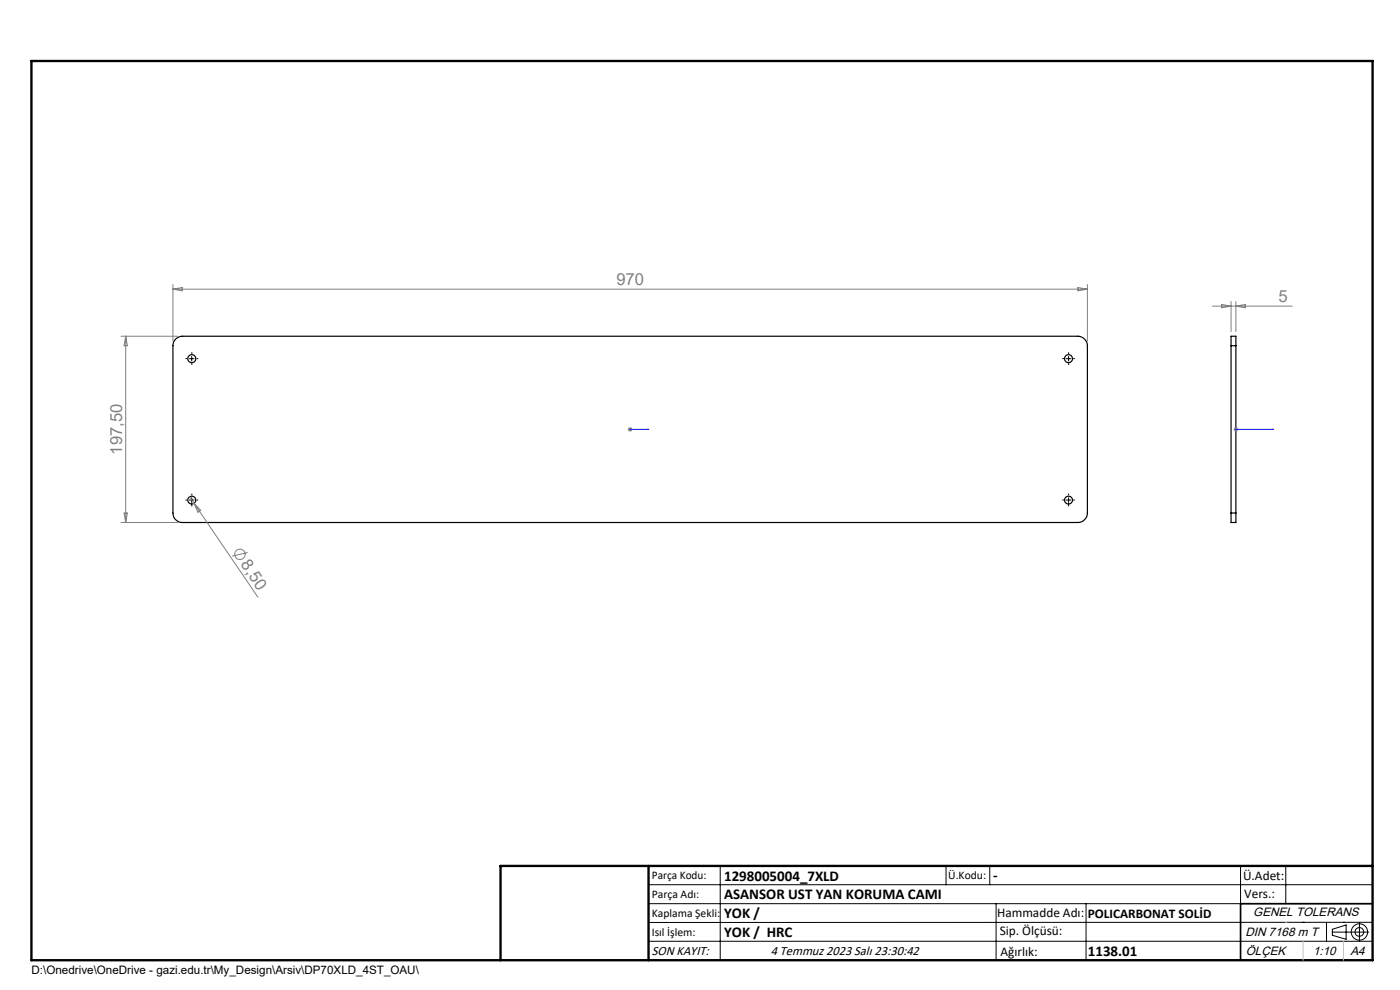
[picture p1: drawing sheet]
<svg xmlns="http://www.w3.org/2000/svg" width="297mm" height="210mm" viewBox="0 0 297 210" stroke-linecap="round" stroke-linejoin="round" font-family="sans-serif">
<g fill="none" stroke="#000" stroke-width=".25">
<path d="M37.3 71.9l.6-.4 .8-.2h190a2.05 2.05 0 0 1 2 2v35.5a2.05 2.05 0 0 1-2 2h-190a1.99 1.99 0 0 1-2-2v-35.5l.1-.7zM261.2 73.3v-2h1v2M261.2 73.3v35.5M261.2 73.3h1M262.2 73.3v35.5M261.2 108.8v2h1v-2M261.2 108.8h1M106.2 203.7h185"/>
<circle cx="40.7" cy="76.1" r=".85"/>
<circle cx="226.7" cy="76.1" r=".84"/>
<circle cx="40.7" cy="106.1" r=".85"/>
<circle cx="226.7" cy="106.1" r=".84"/>
</g>
<g fill="none" stroke="#808080" stroke-width=".21">
<path d="M25.7 71.3h12M26.7 71.3v39.5M26.7 71.3l.3 2h-.7zM36.7 60.4v11.9M36.7 61.3h194M36.7 61.3l2-.3v.7zM228.7 61l2 .3-2 .4zM230.7 60.4v11.9M257.2 64.9h16.9M259.2 64.6l2 .3-2 .4zM261.2 64v6.3M262.2 64v6.3"/>
<path d="M262.2 64.9l2-.3v.7zM133.2 91.1h1M133.3 90.7l.7 .7M133.7 90.6v1M134 90.7l-.7 .7M261.7 91.1h1M261.8 90.7l.7 .7M262.2 90.6v1M262.5 90.7l-.7 .7M25.7 110.8h12M26.3 108.8h.7l-.3 2zM40.2 105.4l1 1.4"/>
<path d="M41.2 106.8l13.5 19.9M41.2 106.8l1.4 1.5-.6 .3zM52.6 117.2l-3.4 .8"/>
<circle cx="50.9" cy="117.6" r="1.1"/>
</g>
<g fill="none" stroke="#000" stroke-width=".21">
<path d="M40.2 76.1h1M40.7 75.6v1M226.2 76.1h1M226.7 75.6v1M40.2 106.1h1M40.7 105.6v1M226.2 106.1h1M226.7 105.6v1M137.6 187.7h153.6M137.6 191.7h153.6M137.6 199.7h153.6M152.8 183.7v20"/>
<path d="M200.7 183.7v4M210 183.7v4M211.3 191.7v12M230.4 191.7v12M263.2 183.7v20M272.8 183.7v8M276.4 195.6h.1M281.4 195.6v4.1M282.6 197.7h7.8M282.6 197.1l3-.9v3l-3-.8zM285 195.6h.1M288.4 195.8v3.8"/>
<path d="M291.2 195.6l-153.6 .1"/>
<circle cx="288.4" cy="197.7" r="1.74"/>
<circle cx="288.4" cy="197.7" r=".93"/>
</g>
<path d="M133.6 91.1h.2zM133.7 91.1h.1M133.7 91.1h4M137.7 91.1h-.4h.4M262.1 91.1h.2zM262.2 91.1h.1M262.2 91.1h8M270.2 91.1h-.4h.4" fill="none" stroke="#00f" stroke-width=".21"/>
<g fill="none" stroke="#000" stroke-width=".21" stroke-dasharray="15.2 1.3 1.3 1.3" stroke-linecap="butt">
<path d="M39.7 76.1h-.4M40.7 75.1v-.4M40.7 77.1v.3M41.7 76.1h.3M225.7 76.1h-.4M226.7 75.1v-.4M226.7 77.1v.3M227.7 76.1h.3M39.7 106.1h-.4M40.7 105.1v-.4M40.7 107.1v.3M41.7 106.1h.3"/>
<path d="M225.7 106.1h-.4M226.7 105.1v-.4M226.7 107.1v.3M227.7 106.1h.3"/>
</g>
<path d="M291.2 191.7h-28v12" fill="none" stroke="#000" stroke-width=".35"/>
<path d="M6.7 12.9h284.5v190.8h-284.5zM137.6 183.7v20M291.2 183.7h-185v20" fill="none" stroke="#000" stroke-width=".5"/>
<path d="M272.8 195.6h.1M276.4 199.7v4M285 199.7v4" fill="none" stroke="#c0c0c0" stroke-width=".21"/>
<g fill="#00f">
<path d="M137.3 91.1h.4zM133.6 91.1h.2z"/>
<path d="M262.1 91.1h.2zM269.8 91.1h.4z"/>
</g>
<g font-size="3.5" fill="#808080">
<text x="130.8" y="60.5">970</text>
<text x="271.2" y="64.1">5</text>
<text x="25.9" y="96.5" transform="rotate(-90 25.9 96.5)">197,50</text>
<text x="51" y="119.7" transform="rotate(56 51 119.7)">8,50</text>
</g>
<g font-size="3.2">
<text x="153.6" y="186.8">1298005004_7XLD</text>
<text x="153.6" y="190.8">ASANSOR UST YAN KORUMA CAMI</text>
<text x="210.7" y="186.6">-</text>
<text x="153.6" y="194.8">YOK /</text>
<text x="153.6" y="198.8">YOK / HRC</text>
<text x="230.8" y="202.8">1138.01</text>
</g>
<g font-size="2.8">
<text x="263.7" y="186.7">Ü.Adet:</text>
<text x="263.9" y="190.5">Vers.:</text>
<text x="211.5" y="194.5">Hammadde Adı:</text>
<text x="230.8" y="194.7">POLICARBONAT SOLİD</text>
<text x="138.3" y="202.6">SON KAYIT:</text>
<text x="163.5" y="202.6">4 Temmuz 2023 Salı 23:30:42</text>
<text x="212.1" y="198.4">Sip. Ölçüsü:</text>
<text x="212.2" y="202.7">Ağırlık:</text>
</g>
<g font-size="2.6">
<text x="265.9" y="194.4">GENEL TOLERANS</text>
<text x="264.2" y="198.5">DIN 7168 m T</text>
<text x="264.3" y="202.6">ÖLÇEK</text>
<text x="278.5" y="202.6">1:10</text>
<text x="286.5" y="202.6">A4</text>
</g>
<g font-size="2.5">
<text x="138.3" y="186.4">Parça Kodu:</text>
<text x="138.3" y="190.5">Parça Adı:</text>
<text x="201.2" y="186.5">Ü.Kodu:</text>
<text x="138.3" y="194.5">Kaplama Şekli:</text>
<text x="138.3" y="198.6">Isıl İşlem:</text>
<text x="6.7" y="206.7">D:\Onedrive\OneDrive - gazi.edu.tr\My_Design\Arsiv\DP70XLD_4ST_OAU\</text>
</g>
</svg>
